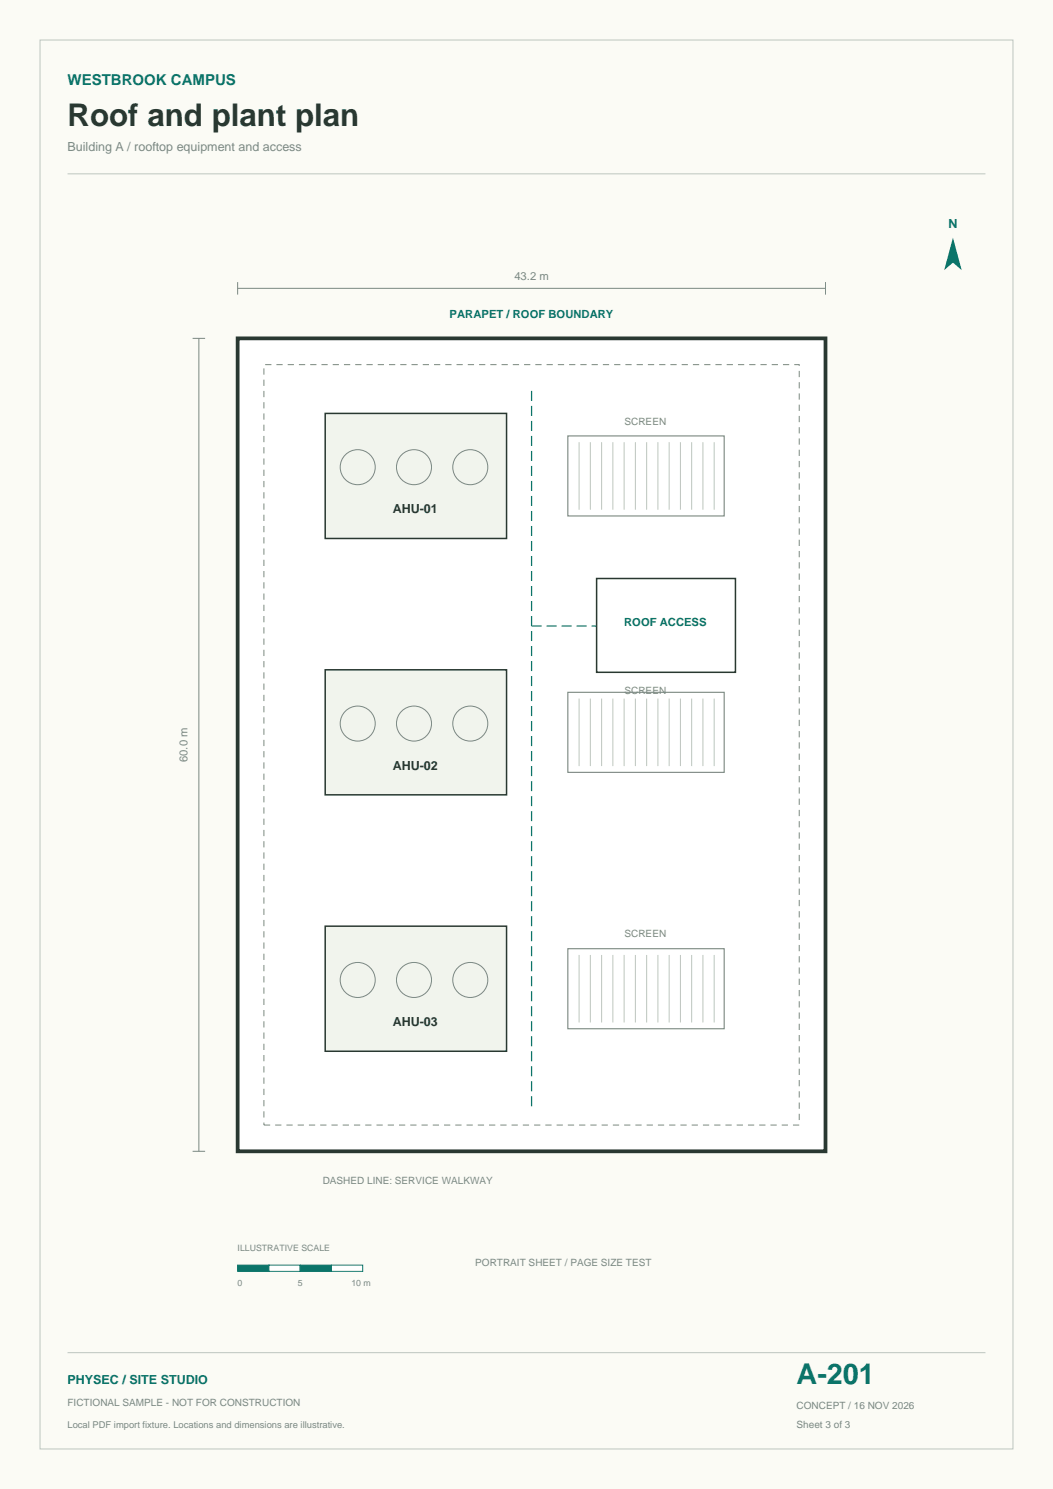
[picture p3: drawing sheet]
<svg xmlns="http://www.w3.org/2000/svg" width="297mm" height="420mm" viewBox="0 0 297 420" stroke-linecap="round" stroke-linejoin="round" font-family="sans-serif">
<path d="M0 0h297v420h-297z" fill-rule="evenodd" fill="#fbfbf5"/>
<path d="M11.3 11.3h274.4v397.4h-274.4zM19 49h259M19 381.5h259" fill="none" stroke="#bdc6bf" stroke-width=".28"/>
<path d="M268.8 67l2.4 9.2-2.4-2.1-2.5 2.1z" fill-rule="evenodd" fill="#0b7469"/>
<path d="M67 95.4h165.8v229.3h-165.8z" fill-rule="evenodd" fill="#fff" stroke="#293831" stroke-width="1.1" stroke-linecap="butt"/>
<path d="M74.4 102.9h151v214.4h-151z" fill="none" stroke="#7b8982" stroke-width=".28" stroke-dasharray="1.8 1.4" stroke-linecap="butt"/>
<path d="M91.7 116.6h51.2v35.3h-51.2z" fill-rule="evenodd" fill="#f1f4ed" stroke="#293831" stroke-width=".42"/>
<g fill="none" stroke="#7b8982" stroke-width=".28">
<circle cx="100.9" cy="131.8" r="4.9"/>
<circle cx="116.8" cy="131.8" r="4.9"/>
<circle cx="132.6" cy="131.8" r="4.9"/>
</g>
<path d="M160.2 123h44.1v22.5h-44.1z" fill="none" stroke="#7b8982" stroke-width=".32"/>
<g fill="none" stroke="#bdc6bf" stroke-width=".28">
<path d="M163.3 124.7v19.1M166.5 124.7v19.1M169.7 124.7v19.1M172.9 124.7v19.1M176 124.7v19.1M179.2 124.7v19.1M182.4 124.7v19.1M185.6 124.7v19.1M188.7 124.7v19.1M191.9 124.7v19.1M195.1 124.7v19.1M198.3 124.7v19.1"/>
<path d="M201.4 124.7v19.1"/>
</g>
<path d="M91.7 188.9h51.2v35.3h-51.2z" fill-rule="evenodd" fill="#f1f4ed" stroke="#293831" stroke-width=".42"/>
<g fill="none" stroke="#7b8982" stroke-width=".28">
<circle cx="100.9" cy="204.1" r="4.9"/>
<circle cx="116.8" cy="204.1" r="4.9"/>
<circle cx="132.6" cy="204.1" r="4.9"/>
</g>
<path d="M160.2 195.3h44.1v22.6h-44.1z" fill="none" stroke="#7b8982" stroke-width=".32"/>
<g fill="none" stroke="#bdc6bf" stroke-width=".28">
<path d="M163.3 197v19.1M166.5 197v19.1M169.7 197v19.1M172.9 197v19.1M176 197v19.1M179.2 197v19.1M182.4 197v19.1M185.6 197v19.1M188.7 197v19.1M191.9 197v19.1M195.1 197v19.1M198.3 197v19.1"/>
<path d="M201.4 197v19.1"/>
</g>
<path d="M91.7 261.2h51.2v35.3h-51.2z" fill-rule="evenodd" fill="#f1f4ed" stroke="#293831" stroke-width=".42"/>
<g fill="none" stroke="#7b8982" stroke-width=".28">
<path d="M67 79.6v3.5M232.8 79.6v3.5M54.3 95.4h3.6M56.1 95.4v229.3M67 81.3h165.8M54.3 324.7h3.6"/>
<circle cx="100.9" cy="276.4" r="4.9"/>
<circle cx="116.8" cy="276.4" r="4.9"/>
<circle cx="132.6" cy="276.4" r="4.9"/>
</g>
<path d="M160.2 267.6h44.1v22.6h-44.1z" fill="none" stroke="#7b8982" stroke-width=".32"/>
<g fill="none" stroke="#bdc6bf" stroke-width=".28">
<path d="M163.3 269.4v19M166.5 269.4v19M169.7 269.4v19M172.9 269.4v19M176 269.4v19M179.2 269.4v19M182.4 269.4v19M185.6 269.4v19M188.7 269.4v19M191.9 269.4v19M195.1 269.4v19M198.3 269.4v19"/>
<path d="M201.4 269.4v19"/>
</g>
<path d="M168.3 163.2h39.1v26.4h-39.1z" fill="none" stroke="#293831" stroke-width=".42"/>
<path d="M149.9 176.6h18.4M149.9 312v-202.4" fill="none" stroke="#0b7469" stroke-width=".35" stroke-dasharray="2.8 1.4" stroke-linecap="butt"/>
<path d="M67 356.9h8.8v1.7h-8.8z" fill-rule="evenodd" fill="#0b7469" stroke="#0b7469" stroke-width=".28"/>
<path d="M75.8 356.9h8.9v1.7h-8.9z" fill-rule="evenodd" fill="#fff" stroke="#0b7469" stroke-width=".28"/>
<path d="M84.7 356.9h8.8v1.7h-8.8z" fill-rule="evenodd" fill="#0b7469" stroke="#0b7469" stroke-width=".28"/>
<path d="M93.5 356.9h8.8v1.7h-8.8z" fill-rule="evenodd" fill="#fff" stroke="#0b7469" stroke-width=".28"/>
<text font-size="8.8" fill="#293831" x="19" y="35.6">Roof and plant plan</text>
<text font-size="8.1" fill="#0b7469" x="224.7" y="390.4">A-201</text>
<text font-size="4.2" fill="#0b7469" x="19" y="24">WESTBROOK CAMPUS</text>
<text font-size="3.5" fill="#7b8982" x="19" y="42.7">Building A / rooftop equipment and access</text>
<g font-size="3.5" fill="#0b7469">
<text x="267.5" y="64.2">N</text>
<text x="19" y="390.4">PHYSEC / SITE STUDIO</text>
</g>
<g font-size="3.5" fill="#293831">
<text x="110.8" y="144.8">AHU-01</text>
<text x="110.8" y="217.2">AHU-02</text>
<text x="110.8" y="289.5">AHU-03</text>
</g>
<g font-size="3.2" fill="#7b8982">
<text x="145.1" y="78.9">43.2 m</text>
<text x="52.9" y="215" transform="rotate(-90 52.9 215)">60.0 m</text>
</g>
<g font-size="3.2" fill="#0b7469">
<text x="126.8" y="89.8">PARAPET / ROOF BOUNDARY</text>
<text x="176" y="176.6">ROOF ACCESS</text>
</g>
<g font-size="2.8" fill="#7b8982">
<text x="176.2" y="119.8">SCREEN</text>
<text x="176.2" y="195.6">SCREEN</text>
<text x="176.2" y="264.4">SCREEN</text>
<text x="91" y="333.9">DASHED LINE: SERVICE WALKWAY</text>
<text x="134.1" y="357.2">PORTRAIT SHEET / PAGE SIZE TEST</text>
<text x="19" y="396.7">FICTIONAL SAMPLE - NOT FOR CONSTRUCTION</text>
<text x="224.7" y="397.4">CONCEPT / 16 NOV 2026</text>
<text x="224.7" y="402.7">Sheet 3 of 3</text>
</g>
<text font-size="2.6" fill="#7b8982" x="19" y="402.7">Local PDF import fixture. Locations and dimensions are illustrative.</text>
<g font-size="2.5" fill="#7b8982">
<text x="67" y="353">ILLUSTRATIVE SCALE</text>
<text x="67" y="362.8">0</text>
<text x="84" y="362.8">5</text>
<text x="99.1" y="362.8">10 m</text>
</g>
</svg>
